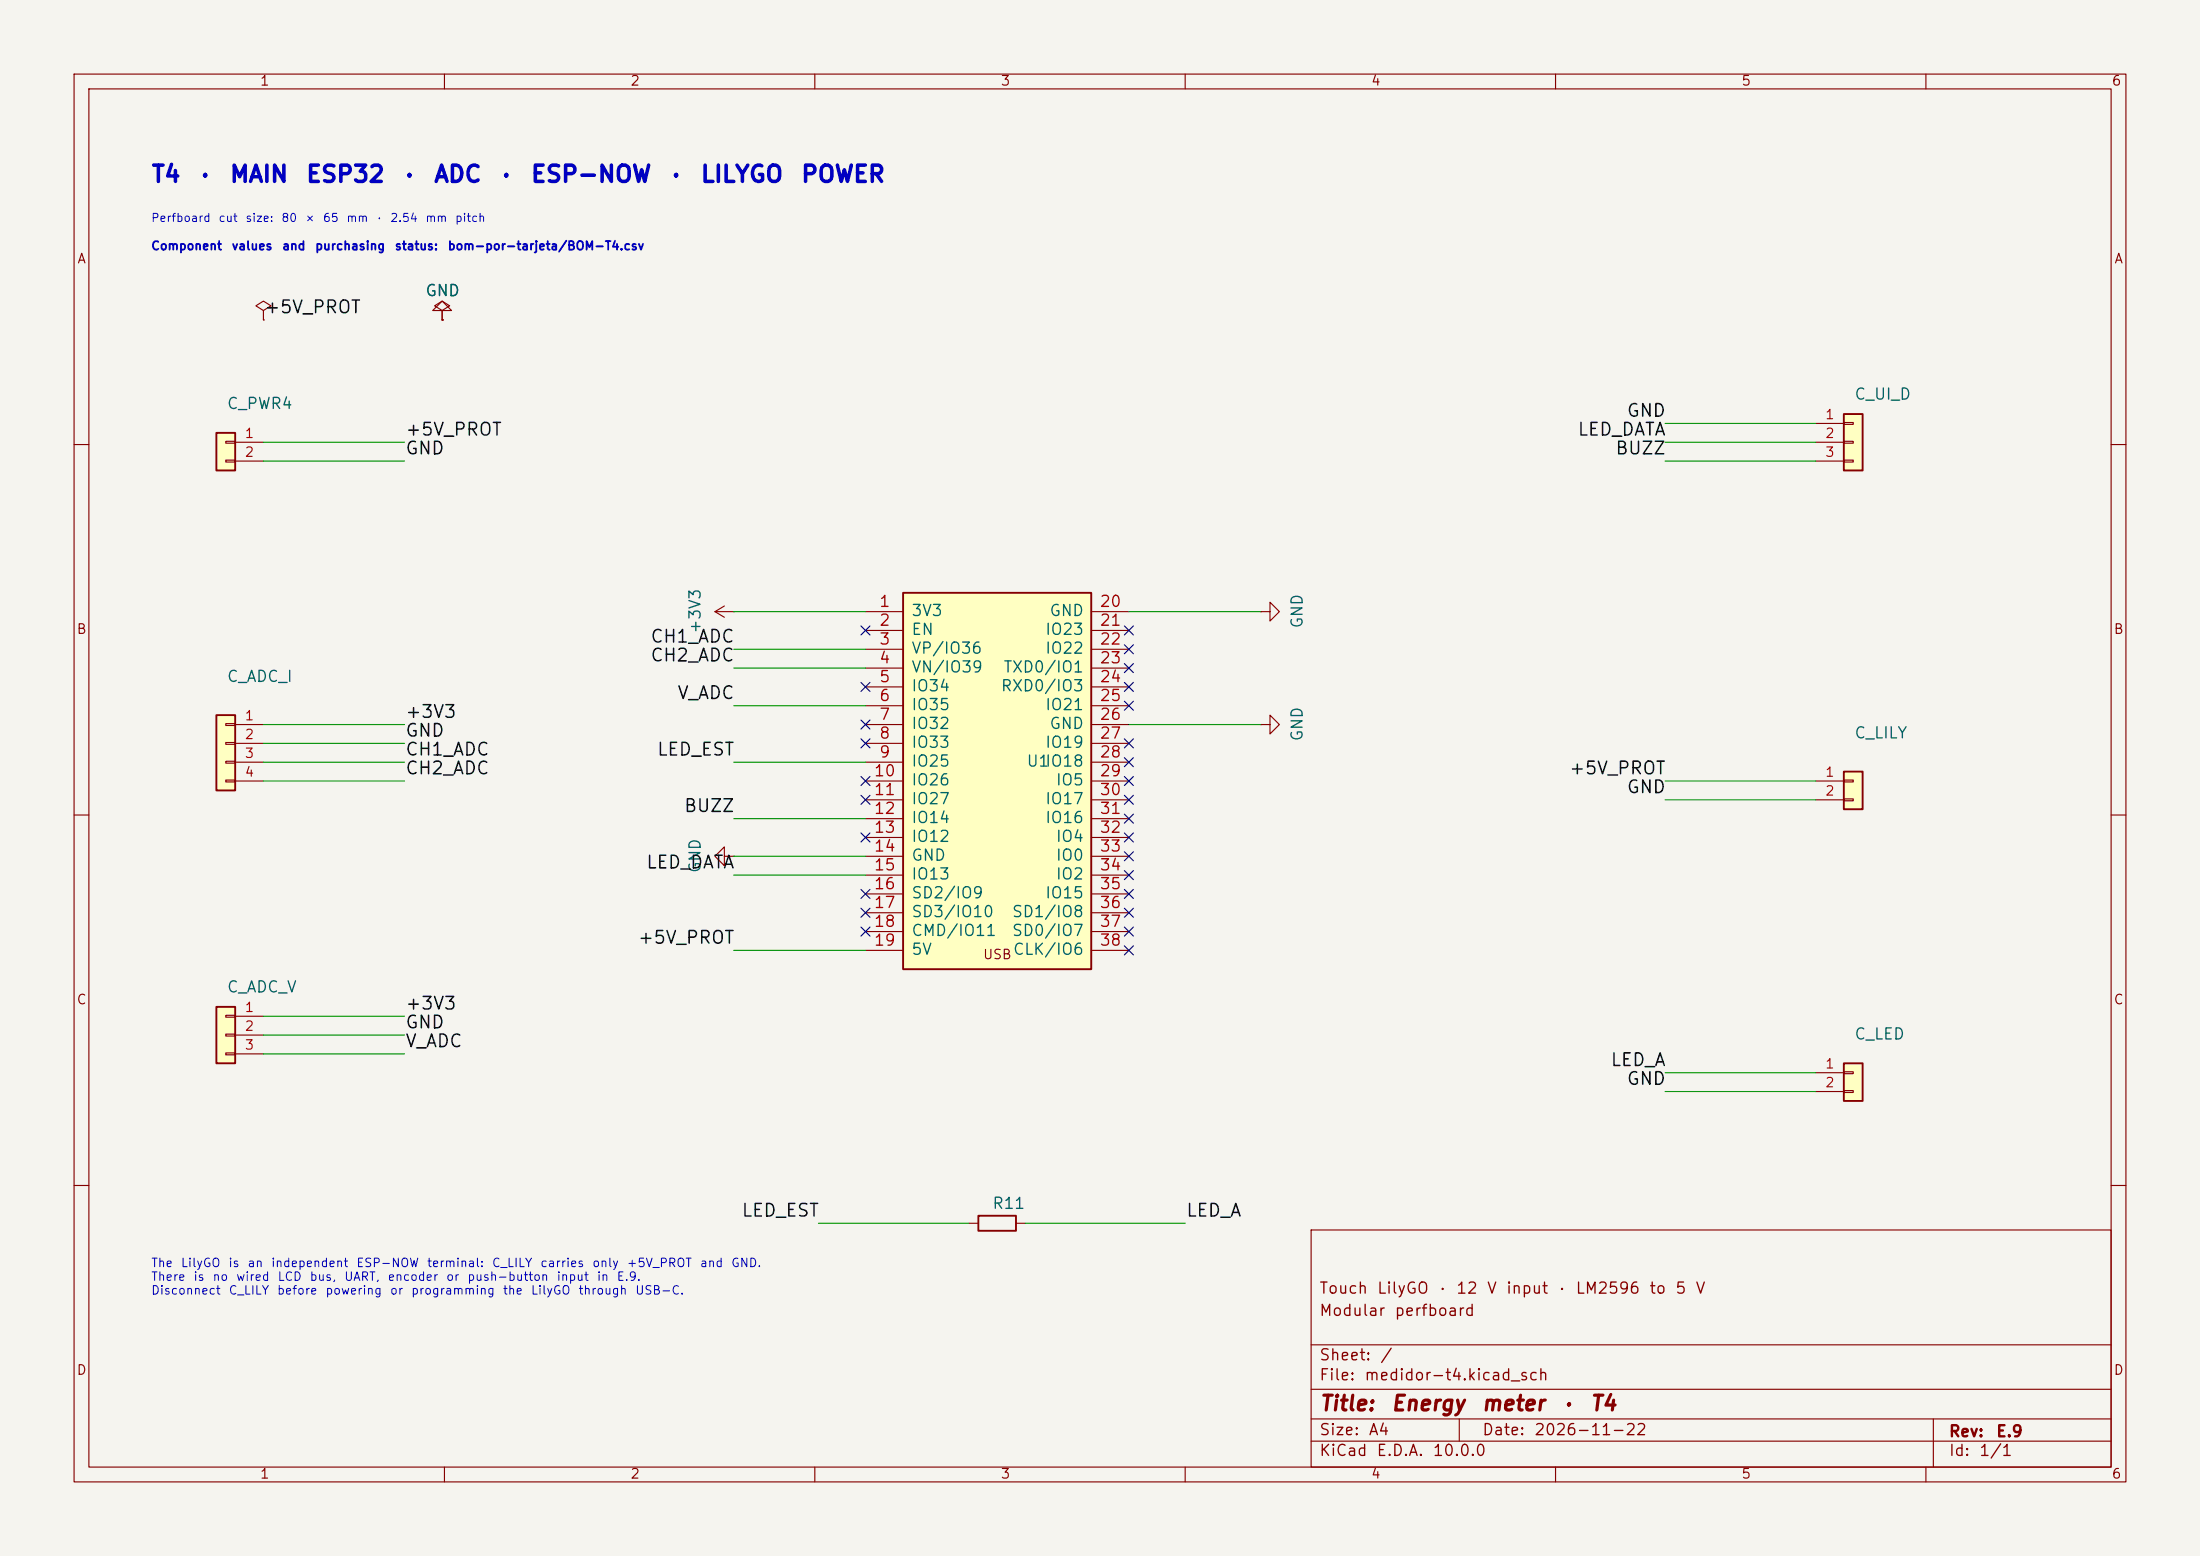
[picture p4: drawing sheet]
(kicad_sch
 (version 20250114)
 (generator "eeschema")
 (generator_version "9.0")
 (paper "A4")
 (title_block
  (title "Energy meter · T4")
  (date "2026-11-22")
  (rev "E.9")
  (company "")
  (comment 1 "Modular perfboard")
  (comment 2 "Touch LilyGO · 12 V input · LM2596 to 5 V"))
 (lib_symbols
  (symbol "Medidor:ESP32-DevKitC-38"
   (pin_names
    (offset 1.016)) (exclude_from_sim no) (in_bom yes) (on_board yes)
   (property "Reference" "U" (at 0 27.94 0) (effects (font (size 1.5 1.5))))
   (property "Value" "ESP32-DevKitC-38" (at 0 -27.94 0) (effects (font (size 1.5 1.5))))
   (property "Footprint" "" (at 0 0 0) (effects (font (size 1.5 1.5)) (hide yes)))
   (property "Datasheet" "" (at 0 0 0) (effects (font (size 1.5 1.5)) (hide yes)))
   (property "Description" "Tarjeta ESP32-DevKitC V4 (ESP32-WROOM-32), 38 pines" (at 0 0 0) (effects (font (size 1.5 1.5)) (hide yes)))
   (symbol "ESP32-DevKitC-38_0_1"
    (rectangle (start -12.7 25.4) (end 12.7 -25.4) (stroke (width 0.254) (type default)) (fill (type background)))
    (text "USB" (at 0 -23.5 0) (effects (font (size 1.27 1.27)))))
   (symbol "ESP32-DevKitC-38_1_1"
    (pin power_out line (at -17.78 22.86 0) (length 5.08) (name "3V3" (effects (font (size 1.5 1.5)))) (number "1" (effects (font (size 1.5 1.5)))))
    (pin input line (at -17.78 20.32 0) (length 5.08) (name "EN" (effects (font (size 1.5 1.5)))) (number "2" (effects (font (size 1.5 1.5)))))
    (pin input line (at -17.78 17.78 0) (length 5.08) (name "VP/IO36" (effects (font (size 1.5 1.5)))) (number "3" (effects (font (size 1.5 1.5)))))
    (pin input line (at -17.78 15.24 0) (length 5.08) (name "VN/IO39" (effects (font (size 1.5 1.5)))) (number "4" (effects (font (size 1.5 1.5)))))
    (pin input line (at -17.78 12.7 0) (length 5.08) (name "IO34" (effects (font (size 1.5 1.5)))) (number "5" (effects (font (size 1.5 1.5)))))
    (pin input line (at -17.78 10.16 0) (length 5.08) (name "IO35" (effects (font (size 1.5 1.5)))) (number "6" (effects (font (size 1.5 1.5)))))
    (pin bidirectional line (at -17.78 7.62 0) (length 5.08) (name "IO32" (effects (font (size 1.5 1.5)))) (number "7" (effects (font (size 1.5 1.5)))))
    (pin bidirectional line (at -17.78 5.08 0) (length 5.08) (name "IO33" (effects (font (size 1.5 1.5)))) (number "8" (effects (font (size 1.5 1.5)))))
    (pin bidirectional line (at -17.78 2.54 0) (length 5.08) (name "IO25" (effects (font (size 1.5 1.5)))) (number "9" (effects (font (size 1.5 1.5)))))
    (pin bidirectional line (at -17.78 0 0) (length 5.08) (name "IO26" (effects (font (size 1.5 1.5)))) (number "10" (effects (font (size 1.5 1.5)))))
    (pin bidirectional line (at -17.78 -2.54 0) (length 5.08) (name "IO27" (effects (font (size 1.5 1.5)))) (number "11" (effects (font (size 1.5 1.5)))))
    (pin bidirectional line (at -17.78 -5.08 0) (length 5.08) (name "IO14" (effects (font (size 1.5 1.5)))) (number "12" (effects (font (size 1.5 1.5)))))
    (pin bidirectional line (at -17.78 -7.62 0) (length 5.08) (name "IO12" (effects (font (size 1.5 1.5)))) (number "13" (effects (font (size 1.5 1.5)))))
    (pin power_in line (at -17.78 -10.16 0) (length 5.08) (name "GND" (effects (font (size 1.5 1.5)))) (number "14" (effects (font (size 1.5 1.5)))))
    (pin bidirectional line (at -17.78 -12.7 0) (length 5.08) (name "IO13" (effects (font (size 1.5 1.5)))) (number "15" (effects (font (size 1.5 1.5)))))
    (pin bidirectional line (at -17.78 -15.24 0) (length 5.08) (name "SD2/IO9" (effects (font (size 1.5 1.5)))) (number "16" (effects (font (size 1.5 1.5)))))
    (pin bidirectional line (at -17.78 -17.78 0) (length 5.08) (name "SD3/IO10" (effects (font (size 1.5 1.5)))) (number "17" (effects (font (size 1.5 1.5)))))
    (pin bidirectional line (at -17.78 -20.32 0) (length 5.08) (name "CMD/IO11" (effects (font (size 1.5 1.5)))) (number "18" (effects (font (size 1.5 1.5)))))
    (pin power_in line (at -17.78 -22.86 0) (length 5.08) (name "5V" (effects (font (size 1.5 1.5)))) (number "19" (effects (font (size 1.5 1.5)))))
    (pin power_in line (at 17.78 22.86 180) (length 5.08) (name "GND" (effects (font (size 1.5 1.5)))) (number "20" (effects (font (size 1.5 1.5)))))
    (pin bidirectional line (at 17.78 20.32 180) (length 5.08) (name "IO23" (effects (font (size 1.5 1.5)))) (number "21" (effects (font (size 1.5 1.5)))))
    (pin bidirectional line (at 17.78 17.78 180) (length 5.08) (name "IO22" (effects (font (size 1.5 1.5)))) (number "22" (effects (font (size 1.5 1.5)))))
    (pin bidirectional line (at 17.78 15.24 180) (length 5.08) (name "TXD0/IO1" (effects (font (size 1.5 1.5)))) (number "23" (effects (font (size 1.5 1.5)))))
    (pin bidirectional line (at 17.78 12.7 180) (length 5.08) (name "RXD0/IO3" (effects (font (size 1.5 1.5)))) (number "24" (effects (font (size 1.5 1.5)))))
    (pin bidirectional line (at 17.78 10.16 180) (length 5.08) (name "IO21" (effects (font (size 1.5 1.5)))) (number "25" (effects (font (size 1.5 1.5)))))
    (pin power_in line (at 17.78 7.62 180) (length 5.08) (name "GND" (effects (font (size 1.5 1.5)))) (number "26" (effects (font (size 1.5 1.5)))))
    (pin bidirectional line (at 17.78 5.08 180) (length 5.08) (name "IO19" (effects (font (size 1.5 1.5)))) (number "27" (effects (font (size 1.5 1.5)))))
    (pin bidirectional line (at 17.78 2.54 180) (length 5.08) (name "IO18" (effects (font (size 1.5 1.5)))) (number "28" (effects (font (size 1.5 1.5)))))
    (pin bidirectional line (at 17.78 0 180) (length 5.08) (name "IO5" (effects (font (size 1.5 1.5)))) (number "29" (effects (font (size 1.5 1.5)))))
    (pin bidirectional line (at 17.78 -2.54 180) (length 5.08) (name "IO17" (effects (font (size 1.5 1.5)))) (number "30" (effects (font (size 1.5 1.5)))))
    (pin bidirectional line (at 17.78 -5.08 180) (length 5.08) (name "IO16" (effects (font (size 1.5 1.5)))) (number "31" (effects (font (size 1.5 1.5)))))
    (pin bidirectional line (at 17.78 -7.62 180) (length 5.08) (name "IO4" (effects (font (size 1.5 1.5)))) (number "32" (effects (font (size 1.5 1.5)))))
    (pin bidirectional line (at 17.78 -10.16 180) (length 5.08) (name "IO0" (effects (font (size 1.5 1.5)))) (number "33" (effects (font (size 1.5 1.5)))))
    (pin bidirectional line (at 17.78 -12.7 180) (length 5.08) (name "IO2" (effects (font (size 1.5 1.5)))) (number "34" (effects (font (size 1.5 1.5)))))
    (pin bidirectional line (at 17.78 -15.24 180) (length 5.08) (name "IO15" (effects (font (size 1.5 1.5)))) (number "35" (effects (font (size 1.5 1.5)))))
    (pin bidirectional line (at 17.78 -17.78 180) (length 5.08) (name "SD1/IO8" (effects (font (size 1.5 1.5)))) (number "36" (effects (font (size 1.5 1.5)))))
    (pin bidirectional line (at 17.78 -20.32 180) (length 5.08) (name "SD0/IO7" (effects (font (size 1.5 1.5)))) (number "37" (effects (font (size 1.5 1.5)))))
    (pin bidirectional line (at 17.78 -22.86 180) (length 5.08) (name "CLK/IO6" (effects (font (size 1.5 1.5)))) (number "38" (effects (font (size 1.5 1.5)))))))
  (symbol "power:+3V3"
   (power global)
   (pin_numbers (hide yes))
   (pin_names
    (offset 0) (hide yes)) (exclude_from_sim no) (in_bom yes) (on_board yes)
   (in_pos_files yes)
   (duplicate_pin_numbers_are_jumpers no)
   (property "Reference" "#PWR" (at 0 -3.81 0) (show_name no) (do_not_autoplace no) (hide yes) (effects (font (size 1.27 1.27))))
   (property "Value" "+3V3" (at 0 3.556 0) (show_name no) (do_not_autoplace no) (effects (font (size 1.27 1.27))))
   (property "Footprint" "" (at 0 0 0) (show_name no) (do_not_autoplace no) (hide yes) (effects (font (size 1.27 1.27))))
   (property "Datasheet" "" (at 0 0 0) (show_name no) (do_not_autoplace no) (hide yes) (effects (font (size 1.27 1.27))))
   (property "Description" "Power symbol creates a global label with name \"+3V3\"" (at 0 0 0) (show_name no) (do_not_autoplace no) (hide yes) (effects (font (size 1.27 1.27))))
   (symbol "+3V3_0_1"
    (polyline (pts (xy -0.762 1.27) (xy 0 2.54)) (stroke (width 0) (type default)) (fill (type none)))
    (polyline (pts (xy 0 2.54) (xy 0.762 1.27)) (stroke (width 0) (type default)) (fill (type none)))
    (polyline (pts (xy 0 0) (xy 0 2.54)) (stroke (width 0) (type default)) (fill (type none))))
   (symbol "+3V3_1_1"
    (pin power_in line (at 0 0 90) (length 0) (name "" (effects (font (size 1.27 1.27)))) (number "1" (effects (font (size 1.27 1.27))))))
   (embedded_fonts no))
  (symbol "power:GND"
   (power global)
   (pin_numbers (hide yes))
   (pin_names
    (offset 0) (hide yes)) (exclude_from_sim no) (in_bom yes) (on_board yes)
   (in_pos_files yes)
   (duplicate_pin_numbers_are_jumpers no)
   (property "Reference" "#PWR" (at 0 -6.35 0) (show_name no) (do_not_autoplace no) (hide yes) (effects (font (size 1.27 1.27))))
   (property "Value" "GND" (at 0 -3.81 0) (show_name no) (do_not_autoplace no) (effects (font (size 1.27 1.27))))
   (property "Footprint" "" (at 0 0 0) (show_name no) (do_not_autoplace no) (hide yes) (effects (font (size 1.27 1.27))))
   (property "Datasheet" "" (at 0 0 0) (show_name no) (do_not_autoplace no) (hide yes) (effects (font (size 1.27 1.27))))
   (property "Description" "Power symbol creates a global label with name \"GND\" , ground" (at 0 0 0) (show_name no) (do_not_autoplace no) (hide yes) (effects (font (size 1.27 1.27))))
   (symbol "GND_0_1"
    (polyline (pts (xy 0 0) (xy 0 -1.27) (xy 1.27 -1.27) (xy 0 -2.54) (xy -1.27 -1.27) (xy 0 -1.27)) (stroke (width 0) (type default)) (fill (type none))))
   (symbol "GND_1_1"
    (pin power_in line (at 0 0 270) (length 0) (name "" (effects (font (size 1.27 1.27)))) (number "1" (effects (font (size 1.27 1.27))))))
   (embedded_fonts no))
  (symbol "Connector_Generic:Conn_01x02"
   (pin_names
    (offset 1.016) (hide yes)) (exclude_from_sim no) (in_bom yes) (on_board yes)
   (in_pos_files yes)
   (duplicate_pin_numbers_are_jumpers no)
   (property "Reference" "J" (at 0 2.54 0) (show_name no) (do_not_autoplace no) (effects (font (size 1.27 1.27))))
   (property "Value" "Conn_01x02" (at 0 -5.08 0) (show_name no) (do_not_autoplace no) (effects (font (size 1.27 1.27))))
   (property "Footprint" "" (at 0 0 0) (show_name no) (do_not_autoplace no) (hide yes) (effects (font (size 1.27 1.27))))
   (property "Datasheet" "" (at 0 0 0) (show_name no) (do_not_autoplace no) (hide yes) (effects (font (size 1.27 1.27))))
   (property "Description" "Generic connector, single row, 01x02, script generated (kicad-library-utils/schlib/autogen/connector/)" (at 0 0 0) (show_name no) (do_not_autoplace no) (hide yes) (effects (font (size 1.27 1.27))))
   (symbol "Conn_01x02_1_1"
    (rectangle (start -1.27 1.27) (end 1.27 -3.81) (stroke (width 0.254) (type default)) (fill (type background)))
    (rectangle (start -1.27 0.127) (end 0 -0.127) (stroke (width 0.1524) (type default)) (fill (type none)))
    (rectangle (start -1.27 -2.413) (end 0 -2.667) (stroke (width 0.1524) (type default)) (fill (type none)))
    (pin passive line (at -5.08 0 0) (length 3.81) (name "Pin_1" (effects (font (size 1.27 1.27)))) (number "1" (effects (font (size 1.27 1.27)))))
    (pin passive line (at -5.08 -2.54 0) (length 3.81) (name "Pin_2" (effects (font (size 1.27 1.27)))) (number "2" (effects (font (size 1.27 1.27))))))
   (embedded_fonts no))
  (symbol "Connector_Generic:Conn_01x04"
   (pin_names
    (offset 1.016) (hide yes)) (exclude_from_sim no) (in_bom yes) (on_board yes)
   (in_pos_files yes)
   (duplicate_pin_numbers_are_jumpers no)
   (property "Reference" "J" (at 0 5.08 0) (show_name no) (do_not_autoplace no) (effects (font (size 1.27 1.27))))
   (property "Value" "Conn_01x04" (at 0 -7.62 0) (show_name no) (do_not_autoplace no) (effects (font (size 1.27 1.27))))
   (property "Footprint" "" (at 0 0 0) (show_name no) (do_not_autoplace no) (hide yes) (effects (font (size 1.27 1.27))))
   (property "Datasheet" "" (at 0 0 0) (show_name no) (do_not_autoplace no) (hide yes) (effects (font (size 1.27 1.27))))
   (property "Description" "Generic connector, single row, 01x04, script generated (kicad-library-utils/schlib/autogen/connector/)" (at 0 0 0) (show_name no) (do_not_autoplace no) (hide yes) (effects (font (size 1.27 1.27))))
   (symbol "Conn_01x04_1_1"
    (rectangle (start -1.27 3.81) (end 1.27 -6.35) (stroke (width 0.254) (type default)) (fill (type background)))
    (rectangle (start -1.27 2.667) (end 0 2.413) (stroke (width 0.1524) (type default)) (fill (type none)))
    (rectangle (start -1.27 0.127) (end 0 -0.127) (stroke (width 0.1524) (type default)) (fill (type none)))
    (rectangle (start -1.27 -2.413) (end 0 -2.667) (stroke (width 0.1524) (type default)) (fill (type none)))
    (rectangle (start -1.27 -4.953) (end 0 -5.207) (stroke (width 0.1524) (type default)) (fill (type none)))
    (pin passive line (at -5.08 2.54 0) (length 3.81) (name "Pin_1" (effects (font (size 1.27 1.27)))) (number "1" (effects (font (size 1.27 1.27)))))
    (pin passive line (at -5.08 0 0) (length 3.81) (name "Pin_2" (effects (font (size 1.27 1.27)))) (number "2" (effects (font (size 1.27 1.27)))))
    (pin passive line (at -5.08 -2.54 0) (length 3.81) (name "Pin_3" (effects (font (size 1.27 1.27)))) (number "3" (effects (font (size 1.27 1.27)))))
    (pin passive line (at -5.08 -5.08 0) (length 3.81) (name "Pin_4" (effects (font (size 1.27 1.27)))) (number "4" (effects (font (size 1.27 1.27))))))
   (embedded_fonts no))
  (symbol "Connector_Generic:Conn_01x03"
   (pin_names
    (offset 1.016) (hide yes)) (exclude_from_sim no) (in_bom yes) (on_board yes)
   (in_pos_files yes)
   (duplicate_pin_numbers_are_jumpers no)
   (property "Reference" "J" (at 0 5.08 0) (show_name no) (do_not_autoplace no) (effects (font (size 1.27 1.27))))
   (property "Value" "Conn_01x03" (at 0 -5.08 0) (show_name no) (do_not_autoplace no) (effects (font (size 1.27 1.27))))
   (property "Footprint" "" (at 0 0 0) (show_name no) (do_not_autoplace no) (hide yes) (effects (font (size 1.27 1.27))))
   (property "Datasheet" "" (at 0 0 0) (show_name no) (do_not_autoplace no) (hide yes) (effects (font (size 1.27 1.27))))
   (property "Description" "Generic connector, single row, 01x03, script generated (kicad-library-utils/schlib/autogen/connector/)" (at 0 0 0) (show_name no) (do_not_autoplace no) (hide yes) (effects (font (size 1.27 1.27))))
   (symbol "Conn_01x03_1_1"
    (rectangle (start -1.27 3.81) (end 1.27 -3.81) (stroke (width 0.254) (type default)) (fill (type background)))
    (rectangle (start -1.27 2.667) (end 0 2.413) (stroke (width 0.1524) (type default)) (fill (type none)))
    (rectangle (start -1.27 0.127) (end 0 -0.127) (stroke (width 0.1524) (type default)) (fill (type none)))
    (rectangle (start -1.27 -2.413) (end 0 -2.667) (stroke (width 0.1524) (type default)) (fill (type none)))
    (pin passive line (at -5.08 2.54 0) (length 3.81) (name "Pin_1" (effects (font (size 1.27 1.27)))) (number "1" (effects (font (size 1.27 1.27)))))
    (pin passive line (at -5.08 0 0) (length 3.81) (name "Pin_2" (effects (font (size 1.27 1.27)))) (number "2" (effects (font (size 1.27 1.27)))))
    (pin passive line (at -5.08 -2.54 0) (length 3.81) (name "Pin_3" (effects (font (size 1.27 1.27)))) (number "3" (effects (font (size 1.27 1.27))))))
   (embedded_fonts no))
  (symbol "power:PWR_FLAG"
   (power global)
   (pin_numbers (hide yes))
   (pin_names
    (offset 0) (hide yes)) (exclude_from_sim no) (in_bom yes) (on_board yes)
   (in_pos_files yes)
   (duplicate_pin_numbers_are_jumpers no)
   (property "Reference" "#FLG" (at 0 1.905 0) (show_name no) (do_not_autoplace no) (hide yes) (effects (font (size 1.27 1.27))))
   (property "Value" "PWR_FLAG" (at 0 3.81 0) (show_name no) (do_not_autoplace no) (effects (font (size 1.27 1.27))))
   (property "Footprint" "" (at 0 0 0) (show_name no) (do_not_autoplace no) (hide yes) (effects (font (size 1.27 1.27))))
   (property "Datasheet" "" (at 0 0 0) (show_name no) (do_not_autoplace no) (hide yes) (effects (font (size 1.27 1.27))))
   (property "Description" "Special symbol for telling ERC where power comes from" (at 0 0 0) (show_name no) (do_not_autoplace no) (hide yes) (effects (font (size 1.27 1.27))))
   (symbol "PWR_FLAG_0_0"
    (pin power_out line (at 0 0 90) (length 0) (name "" (effects (font (size 1.27 1.27)))) (number "1" (effects (font (size 1.27 1.27))))))
   (symbol "PWR_FLAG_0_1"
    (polyline (pts (xy 0 0) (xy 0 1.27) (xy -1.016 1.905) (xy 0 2.54) (xy 1.016 1.905) (xy 0 1.27)) (stroke (width 0) (type default)) (fill (type none))))
   (embedded_fonts no))
  (symbol "Device:R"
   (pin_numbers (hide yes))
   (pin_names
    (offset 0)) (exclude_from_sim no) (in_bom yes) (on_board yes)
   (in_pos_files yes)
   (duplicate_pin_numbers_are_jumpers no)
   (property "Reference" "R" (at 2.032 0 90) (show_name no) (do_not_autoplace no) (effects (font (size 1.27 1.27))))
   (property "Value" "R" (at 0 0 90) (show_name no) (do_not_autoplace no) (effects (font (size 1.27 1.27))))
   (property "Footprint" "" (at -1.778 0 90) (show_name no) (do_not_autoplace no) (hide yes) (effects (font (size 1.27 1.27))))
   (property "Datasheet" "" (at 0 0 0) (show_name no) (do_not_autoplace no) (hide yes) (effects (font (size 1.27 1.27))))
   (property "Description" "Resistor" (at 0 0 0) (show_name no) (do_not_autoplace no) (hide yes) (effects (font (size 1.27 1.27))))
   (symbol "R_0_1"
    (rectangle (start -1.016 -2.54) (end 1.016 2.54) (stroke (width 0.254) (type default)) (fill (type none))))
   (symbol "R_1_1"
    (pin passive line (at 0 3.81 270) (length 1.27) (name "" (effects (font (size 1.27 1.27)))) (number "1" (effects (font (size 1.27 1.27)))))
    (pin passive line (at 0 -3.81 90) (length 1.27) (name "" (effects (font (size 1.27 1.27)))) (number "2" (effects (font (size 1.27 1.27))))))
   (embedded_fonts no)))
 (wire
  (pts (xy 116.84 82.55) (xy 99.06 82.55))
  (stroke (width 0) (type default)))
 (wire
  (pts (xy 116.84 87.63) (xy 99.06 87.63))
  (stroke (width 0) (type default)))
 (wire
  (pts (xy 116.84 90.17) (xy 99.06 90.17))
  (stroke (width 0) (type default)))
 (wire
  (pts (xy 116.84 95.25) (xy 99.06 95.25))
  (stroke (width 0) (type default)))
 (wire
  (pts (xy 116.84 102.87) (xy 99.06 102.87))
  (stroke (width 0) (type default)))
 (wire
  (pts (xy 116.84 110.49) (xy 99.06 110.49))
  (stroke (width 0) (type default)))
 (wire
  (pts (xy 116.84 115.57) (xy 99.06 115.57))
  (stroke (width 0) (type default)))
 (wire
  (pts (xy 116.84 118.11) (xy 99.06 118.11))
  (stroke (width 0) (type default)))
 (wire
  (pts (xy 116.84 128.27) (xy 99.06 128.27))
  (stroke (width 0) (type default)))
 (wire
  (pts (xy 152.4 82.55) (xy 170.18 82.55))
  (stroke (width 0) (type default)))
 (wire
  (pts (xy 152.4 97.79) (xy 170.18 97.79))
  (stroke (width 0) (type default)))
 (wire
  (pts (xy 35.56 59.69) (xy 54.61 59.69))
  (stroke (width 0) (type default)))
 (wire
  (pts (xy 35.56 62.23) (xy 54.61 62.23))
  (stroke (width 0) (type default)))
 (wire
  (pts (xy 35.56 97.79) (xy 54.61 97.79))
  (stroke (width 0) (type default)))
 (wire
  (pts (xy 35.56 100.33) (xy 54.61 100.33))
  (stroke (width 0) (type default)))
 (wire
  (pts (xy 35.56 102.87) (xy 54.61 102.87))
  (stroke (width 0) (type default)))
 (wire
  (pts (xy 35.56 105.41) (xy 54.61 105.41))
  (stroke (width 0) (type default)))
 (wire
  (pts (xy 35.56 137.16) (xy 54.61 137.16))
  (stroke (width 0) (type default)))
 (wire
  (pts (xy 35.56 139.7) (xy 54.61 139.7))
  (stroke (width 0) (type default)))
 (wire
  (pts (xy 35.56 142.24) (xy 54.61 142.24))
  (stroke (width 0) (type default)))
 (wire
  (pts (xy 245.11 57.15) (xy 224.79 57.15))
  (stroke (width 0) (type default)))
 (wire
  (pts (xy 245.11 59.69) (xy 224.79 59.69))
  (stroke (width 0) (type default)))
 (wire
  (pts (xy 245.11 62.23) (xy 224.79 62.23))
  (stroke (width 0) (type default)))
 (wire
  (pts (xy 245.11 105.41) (xy 224.79 105.41))
  (stroke (width 0) (type default)))
 (wire
  (pts (xy 245.11 107.95) (xy 224.79 107.95))
  (stroke (width 0) (type default)))
 (wire
  (pts (xy 245.11 144.78) (xy 224.79 144.78))
  (stroke (width 0) (type default)))
 (wire
  (pts (xy 245.11 147.32) (xy 224.79 147.32))
  (stroke (width 0) (type default)))
 (wire
  (pts (xy 110.49 165.1) (xy 130.81 165.1))
  (stroke (width 0) (type default)))
 (wire
  (pts (xy 138.43 165.1) (xy 160.02 165.1))
  (stroke (width 0) (type default)))
 (text "T4 · MAIN ESP32 · ADC · ESP-NOW · LILYGO POWER"
  (exclude_from_sim no)
  (at 20.32 25.4 0)
  (effects (font (size 2.2 2.2)
    (bold yes)) (justify left bottom)))
 (text "Perfboard cut size: 80 × 65 mm · 2.54 mm pitch"
  (exclude_from_sim no)
  (at 20.32 30.48 0)
  (effects (font (size 1.1 1.1)) (justify left bottom)))
 (text "Component values and purchasing status: bom-por-tarjeta/BOM-T4.csv"
  (exclude_from_sim no)
  (at 20.32 34.29 0)
  (effects (font (size 1.15 1.15)
    (bold yes)) (justify left bottom)))
 (symbol
  (lib_id "Medidor:ESP32-DevKitC-38")
  (at 134.62 105.41 0)
  (unit 1)
  (exclude_from_sim no)
  (in_bom yes)
  (on_board yes)
  (dnp no)
  (property "Reference" "U1" (at 138.43 102.87 0) (effects (font (size 1.5 1.5)) (justify left)))
  (property "Value" "ESP32S V1.1 USB-C 38P" (at 138.43 106.68 0) (effects (font (size 1.5 1.5)) (justify left) (hide yes)))
  (property "Footprint" "Medidor:ESP32-DevKitC-38_Zocalo" (at 134.62 105.41 0) (effects (font (size 1.5 1.5)) (hide yes)))
  (property "Datasheet" "" (at 134.62 105.41 0) (effects (font (size 1.5 1.5)) (hide yes)))
  (pin "1")
  (pin "2")
  (pin "3")
  (pin "4")
  (pin "5")
  (pin "6")
  (pin "7")
  (pin "8")
  (pin "9")
  (pin "10")
  (pin "11")
  (pin "12")
  (pin "13")
  (pin "14")
  (pin "15")
  (pin "16")
  (pin "17")
  (pin "18")
  (pin "19")
  (pin "20")
  (pin "21")
  (pin "22")
  (pin "23")
  (pin "24")
  (pin "25")
  (pin "26")
  (pin "27")
  (pin "28")
  (pin "29")
  (pin "30")
  (pin "31")
  (pin "32")
  (pin "33")
  (pin "34")
  (pin "35")
  (pin "36")
  (pin "37")
  (pin "38"))
 (no_connect
  (at 116.84 85.09))
 (no_connect
  (at 116.84 92.71))
 (no_connect
  (at 116.84 97.79))
 (no_connect
  (at 116.84 100.33))
 (no_connect
  (at 116.84 105.41))
 (no_connect
  (at 116.84 107.95))
 (no_connect
  (at 116.84 113.03))
 (no_connect
  (at 116.84 120.65))
 (no_connect
  (at 116.84 123.19))
 (no_connect
  (at 116.84 125.73))
 (no_connect
  (at 152.4 85.09))
 (no_connect
  (at 152.4 87.63))
 (no_connect
  (at 152.4 90.17))
 (no_connect
  (at 152.4 92.71))
 (no_connect
  (at 152.4 95.25))
 (no_connect
  (at 152.4 100.33))
 (no_connect
  (at 152.4 102.87))
 (no_connect
  (at 152.4 105.41))
 (no_connect
  (at 152.4 107.95))
 (no_connect
  (at 152.4 110.49))
 (no_connect
  (at 152.4 113.03))
 (no_connect
  (at 152.4 115.57))
 (no_connect
  (at 152.4 118.11))
 (no_connect
  (at 152.4 120.65))
 (no_connect
  (at 152.4 123.19))
 (no_connect
  (at 152.4 125.73))
 (no_connect
  (at 152.4 128.27))
 (symbol
  (lib_id "power:+3V3")
  (at 99.06 82.55 90)
  (unit 1)
  (exclude_from_sim no)
  (in_bom no)
  (on_board yes)
  (dnp no)
  (property "Reference" "#PWR001" (at 99.06 82.55 0) (effects (font (size 1.5 1.5)) (hide yes)))
  (property "Value" "+3V3" (at 93.98 82.55 0) (effects (font (size 1.5 1.5))))
  (property "Footprint" "" (at 99.06 82.55 0) (effects (font (size 1.5 1.5)) (hide yes)))
  (property "Datasheet" "" (at 99.06 82.55 0) (effects (font (size 1.5 1.5)) (hide yes)))
  (pin "1"))
 (label "CH1_ADC"
  (at 99.06 87.63 180)
  (effects (font (size 1.7 1.7)) (justify right bottom)))
 (label "CH2_ADC"
  (at 99.06 90.17 180)
  (effects (font (size 1.7 1.7)) (justify right bottom)))
 (label "V_ADC"
  (at 99.06 95.25 180)
  (effects (font (size 1.7 1.7)) (justify right bottom)))
 (label "LED_EST"
  (at 99.06 102.87 180)
  (effects (font (size 1.7 1.7)) (justify right bottom)))
 (label "BUZZ"
  (at 99.06 110.49 180)
  (effects (font (size 1.7 1.7)) (justify right bottom)))
 (symbol
  (lib_id "power:GND")
  (at 99.06 115.57 270)
  (unit 1)
  (exclude_from_sim no)
  (in_bom no)
  (on_board yes)
  (dnp no)
  (property "Reference" "#PWR002" (at 99.06 115.57 0) (effects (font (size 1.5 1.5)) (hide yes)))
  (property "Value" "GND" (at 93.98 115.57 0) (effects (font (size 1.5 1.5))))
  (property "Footprint" "" (at 99.06 115.57 0) (effects (font (size 1.5 1.5)) (hide yes)))
  (property "Datasheet" "" (at 99.06 115.57 0) (effects (font (size 1.5 1.5)) (hide yes)))
  (pin "1"))
 (label "LED_DATA"
  (at 99.06 118.11 180)
  (effects (font (size 1.7 1.7)) (justify right bottom)))
 (label "+5V_PROT"
  (at 99.06 128.27 180)
  (effects (font (size 1.7 1.7)) (justify right bottom)))
 (symbol
  (lib_id "power:GND")
  (at 170.18 82.55 90)
  (unit 1)
  (exclude_from_sim no)
  (in_bom no)
  (on_board yes)
  (dnp no)
  (property "Reference" "#PWR003" (at 170.18 82.55 0) (effects (font (size 1.5 1.5)) (hide yes)))
  (property "Value" "GND" (at 175.26 82.55 0) (effects (font (size 1.5 1.5))))
  (property "Footprint" "" (at 170.18 82.55 0) (effects (font (size 1.5 1.5)) (hide yes)))
  (property "Datasheet" "" (at 170.18 82.55 0) (effects (font (size 1.5 1.5)) (hide yes)))
  (pin "1"))
 (symbol
  (lib_id "power:GND")
  (at 170.18 97.79 90)
  (unit 1)
  (exclude_from_sim no)
  (in_bom no)
  (on_board yes)
  (dnp no)
  (property "Reference" "#PWR004" (at 170.18 97.79 0) (effects (font (size 1.5 1.5)) (hide yes)))
  (property "Value" "GND" (at 175.26 97.79 0) (effects (font (size 1.5 1.5))))
  (property "Footprint" "" (at 170.18 97.79 0) (effects (font (size 1.5 1.5)) (hide yes)))
  (property "Datasheet" "" (at 170.18 97.79 0) (effects (font (size 1.5 1.5)) (hide yes)))
  (pin "1"))
 (symbol
  (lib_id "Connector_Generic:Conn_01x02")
  (at 30.48 59.69 0)
  (mirror y)
  (unit 1)
  (exclude_from_sim no)
  (in_bom yes)
  (on_board yes)
  (dnp no)
  (property "Reference" "C_PWR4" (at 30.48 54.61 0) (effects (font (size 1.5 1.5)) (justify right)))
  (property "Value" "+5V_PROT / GND" (at 33.02 62.23 0) (effects (font (size 1.5 1.5)) (justify right) (hide yes)))
  (property "Footprint" "Connector_JST:JST_XH_B2B-XH-A_1x02_P2.50mm_Vertical" (at 30.48 59.69 0) (effects (font (size 1.5 1.5)) (hide yes)))
  (property "Datasheet" "" (at 30.48 59.69 0) (effects (font (size 1.5 1.5)) (hide yes)))
  (pin "1")
  (pin "2"))
 (label "+5V_PROT"
  (at 54.61 59.69 0)
  (effects (font (size 1.7 1.7)) (justify left bottom)))
 (label "GND"
  (at 54.61 62.23 0)
  (effects (font (size 1.7 1.7)) (justify left bottom)))
 (symbol
  (lib_id "Connector_Generic:Conn_01x04")
  (at 30.48 100.33 0)
  (mirror y)
  (unit 1)
  (exclude_from_sim no)
  (in_bom yes)
  (on_board yes)
  (dnp no)
  (property "Reference" "C_ADC_I" (at 30.48 91.44 0) (effects (font (size 1.5 1.5)) (justify right)))
  (property "Value" "+3V3 / GND / CH1_ADC / CH2_ADC" (at 33.02 101.6 0) (effects (font (size 1.5 1.5)) (justify right) (hide yes)))
  (property "Footprint" "Connector_JST:JST_XH_B4B-XH-A_1x04_P2.50mm_Vertical" (at 30.48 100.33 0) (effects (font (size 1.5 1.5)) (hide yes)))
  (property "Datasheet" "" (at 30.48 100.33 0) (effects (font (size 1.5 1.5)) (hide yes)))
  (pin "1")
  (pin "2")
  (pin "3")
  (pin "4"))
 (label "+3V3"
  (at 54.61 97.79 0)
  (effects (font (size 1.7 1.7)) (justify left bottom)))
 (label "GND"
  (at 54.61 100.33 0)
  (effects (font (size 1.7 1.7)) (justify left bottom)))
 (label "CH1_ADC"
  (at 54.61 102.87 0)
  (effects (font (size 1.7 1.7)) (justify left bottom)))
 (label "CH2_ADC"
  (at 54.61 105.41 0)
  (effects (font (size 1.7 1.7)) (justify left bottom)))
 (symbol
  (lib_id "Connector_Generic:Conn_01x03")
  (at 30.48 139.7 0)
  (mirror y)
  (unit 1)
  (exclude_from_sim no)
  (in_bom yes)
  (on_board yes)
  (dnp no)
  (property "Reference" "C_ADC_V" (at 30.48 133.35 0) (effects (font (size 1.5 1.5)) (justify right)))
  (property "Value" "+3V3 / GND / V_ADC" (at 33.02 142.24 0) (effects (font (size 1.5 1.5)) (justify right) (hide yes)))
  (property "Footprint" "Connector_JST:JST_XH_B3B-XH-A_1x03_P2.50mm_Vertical" (at 30.48 139.7 0) (effects (font (size 1.5 1.5)) (hide yes)))
  (property "Datasheet" "" (at 30.48 139.7 0) (effects (font (size 1.5 1.5)) (hide yes)))
  (pin "1")
  (pin "2")
  (pin "3"))
 (label "+3V3"
  (at 54.61 137.16 0)
  (effects (font (size 1.7 1.7)) (justify left bottom)))
 (label "GND"
  (at 54.61 139.7 0)
  (effects (font (size 1.7 1.7)) (justify left bottom)))
 (label "V_ADC"
  (at 54.61 142.24 0)
  (effects (font (size 1.7 1.7)) (justify left bottom)))
 (symbol
  (lib_id "Connector_Generic:Conn_01x03")
  (at 250.19 59.69 0)
  (unit 1)
  (exclude_from_sim no)
  (in_bom yes)
  (on_board yes)
  (dnp no)
  (property "Reference" "C_UI_D" (at 250.19 53.34 0) (effects (font (size 1.5 1.5)) (justify left)))
  (property "Value" "GND / LED_DATA / BUZZ" (at 252.73 62.23 0) (effects (font (size 1.5 1.5)) (justify left) (hide yes)))
  (property "Footprint" "Connector_JST:JST_XH_B3B-XH-A_1x03_P2.50mm_Vertical" (at 250.19 59.69 0) (effects (font (size 1.5 1.5)) (hide yes)))
  (property "Datasheet" "" (at 250.19 59.69 0) (effects (font (size 1.5 1.5)) (hide yes)))
  (pin "1")
  (pin "2")
  (pin "3"))
 (label "GND"
  (at 224.79 57.15 180)
  (effects (font (size 1.7 1.7)) (justify right bottom)))
 (label "LED_DATA"
  (at 224.79 59.69 180)
  (effects (font (size 1.7 1.7)) (justify right bottom)))
 (label "BUZZ"
  (at 224.79 62.23 180)
  (effects (font (size 1.7 1.7)) (justify right bottom)))
 (symbol
  (lib_id "Connector_Generic:Conn_01x02")
  (at 250.19 105.41 0)
  (unit 1)
  (exclude_from_sim no)
  (in_bom yes)
  (on_board yes)
  (dnp no)
  (property "Reference" "C_LILY" (at 250.19 99.06 0) (effects (font (size 1.5 1.5)) (justify left)))
  (property "Value" "+5V_PROT / GND" (at 252.73 106.68 0) (effects (font (size 1.5 1.5)) (justify left) (hide yes)))
  (property "Footprint" "Connector_JST:JST_XH_B2B-XH-A_1x02_P2.50mm_Vertical" (at 250.19 105.41 0) (effects (font (size 1.5 1.5)) (hide yes)))
  (property "Datasheet" "" (at 250.19 105.41 0) (effects (font (size 1.5 1.5)) (hide yes)))
  (pin "1")
  (pin "2"))
 (label "+5V_PROT"
  (at 224.79 105.41 180)
  (effects (font (size 1.7 1.7)) (justify right bottom)))
 (label "GND"
  (at 224.79 107.95 180)
  (effects (font (size 1.7 1.7)) (justify right bottom)))
 (symbol
  (lib_id "Connector_Generic:Conn_01x02")
  (at 250.19 144.78 0)
  (unit 1)
  (exclude_from_sim no)
  (in_bom yes)
  (on_board yes)
  (dnp no)
  (property "Reference" "C_LED" (at 250.19 139.7 0) (effects (font (size 1.5 1.5)) (justify left)))
  (property "Value" "LED_A / GND" (at 252.73 147.32 0) (effects (font (size 1.5 1.5)) (justify left) (hide yes)))
  (property "Footprint" "Connector_JST:JST_XH_B2B-XH-A_1x02_P2.50mm_Vertical" (at 250.19 144.78 0) (effects (font (size 1.5 1.5)) (hide yes)))
  (property "Datasheet" "" (at 250.19 144.78 0) (effects (font (size 1.5 1.5)) (hide yes)))
  (pin "1")
  (pin "2"))
 (label "LED_A"
  (at 224.79 144.78 180)
  (effects (font (size 1.7 1.7)) (justify right bottom)))
 (label "GND"
  (at 224.79 147.32 180)
  (effects (font (size 1.7 1.7)) (justify right bottom)))
 (label "+5V_PROT"
  (at 35.56 43.18 0)
  (effects (font (size 1.7 1.7)) (justify left bottom)))
 (symbol
  (lib_id "power:PWR_FLAG")
  (at 35.56 43.18 0)
  (unit 1)
  (exclude_from_sim no)
  (in_bom no)
  (on_board yes)
  (dnp no)
  (property "Reference" "#FLG01" (at 35.56 43.18 0) (effects (font (size 1.5 1.5)) (hide yes)))
  (property "Value" "PWR_FLAG" (at 35.56 38.1 0) (effects (font (size 1.5 1.5)) (hide yes)))
  (property "Footprint" "" (at 35.56 43.18 0) (effects (font (size 1.5 1.5)) (hide yes)))
  (property "Datasheet" "" (at 35.56 43.18 0) (effects (font (size 1.5 1.5)) (hide yes)))
  (pin "1"))
 (symbol
  (lib_id "power:GND")
  (at 59.69 43.18 180)
  (unit 1)
  (exclude_from_sim no)
  (in_bom no)
  (on_board yes)
  (dnp no)
  (property "Reference" "#PWR005" (at 59.69 43.18 0) (effects (font (size 1.5 1.5)) (hide yes)))
  (property "Value" "GND" (at 59.69 39.37 0) (effects (font (size 1.5 1.5))))
  (property "Footprint" "" (at 59.69 43.18 0) (effects (font (size 1.5 1.5)) (hide yes)))
  (property "Datasheet" "" (at 59.69 43.18 0) (effects (font (size 1.5 1.5)) (hide yes)))
  (pin "1"))
 (symbol
  (lib_id "power:PWR_FLAG")
  (at 59.69 43.18 0)
  (unit 1)
  (exclude_from_sim no)
  (in_bom no)
  (on_board yes)
  (dnp no)
  (property "Reference" "#FLG02" (at 59.69 43.18 0) (effects (font (size 1.5 1.5)) (hide yes)))
  (property "Value" "PWR_FLAG" (at 59.69 38.1 0) (effects (font (size 1.5 1.5)) (hide yes)))
  (property "Footprint" "" (at 59.69 43.18 0) (effects (font (size 1.5 1.5)) (hide yes)))
  (property "Datasheet" "" (at 59.69 43.18 0) (effects (font (size 1.5 1.5)) (hide yes)))
  (pin "1"))
 (symbol
  (lib_id "Device:R")
  (at 134.62 165.1 90)
  (unit 1)
  (exclude_from_sim no)
  (in_bom yes)
  (on_board yes)
  (dnp no)
  (property "Reference" "R11" (at 138.43 162.56 90) (effects (font (size 1.5 1.5)) (justify left)))
  (property "Value" "330Ω 1%" (at 138.43 166.37 90) (effects (font (size 1.5 1.5)) (justify left) (hide yes)))
  (property "Footprint" "Resistor_THT:R_Axial_DIN0207_L6.3mm_D2.5mm_P10.16mm_Horizontal" (at 134.62 165.1 0) (effects (font (size 1.5 1.5)) (hide yes)))
  (property "Datasheet" "" (at 134.62 165.1 0) (effects (font (size 1.5 1.5)) (hide yes)))
  (pin "1")
  (pin "2"))
 (label "LED_EST"
  (at 110.49 165.1 180)
  (effects (font (size 1.7 1.7)) (justify right bottom)))
 (label "LED_A"
  (at 160.02 165.1 0)
  (effects (font (size 1.7 1.7)) (justify left bottom)))
 (text "The LilyGO is an independent ESP-NOW terminal: C_LILY carries only +5V_PROT and GND.\nThere is no wired LCD bus, UART, encoder or push-button input in E.9.\nDisconnect C_LILY before powering or programming the LilyGO through USB-C."
  (exclude_from_sim no)
  (at 20.32 175.26 0)
  (effects (font (size 1.15 1.15)) (justify left bottom)))
 (sheet_instances
  (path ""
   (page "1")))
 (embedded_fonts no))
